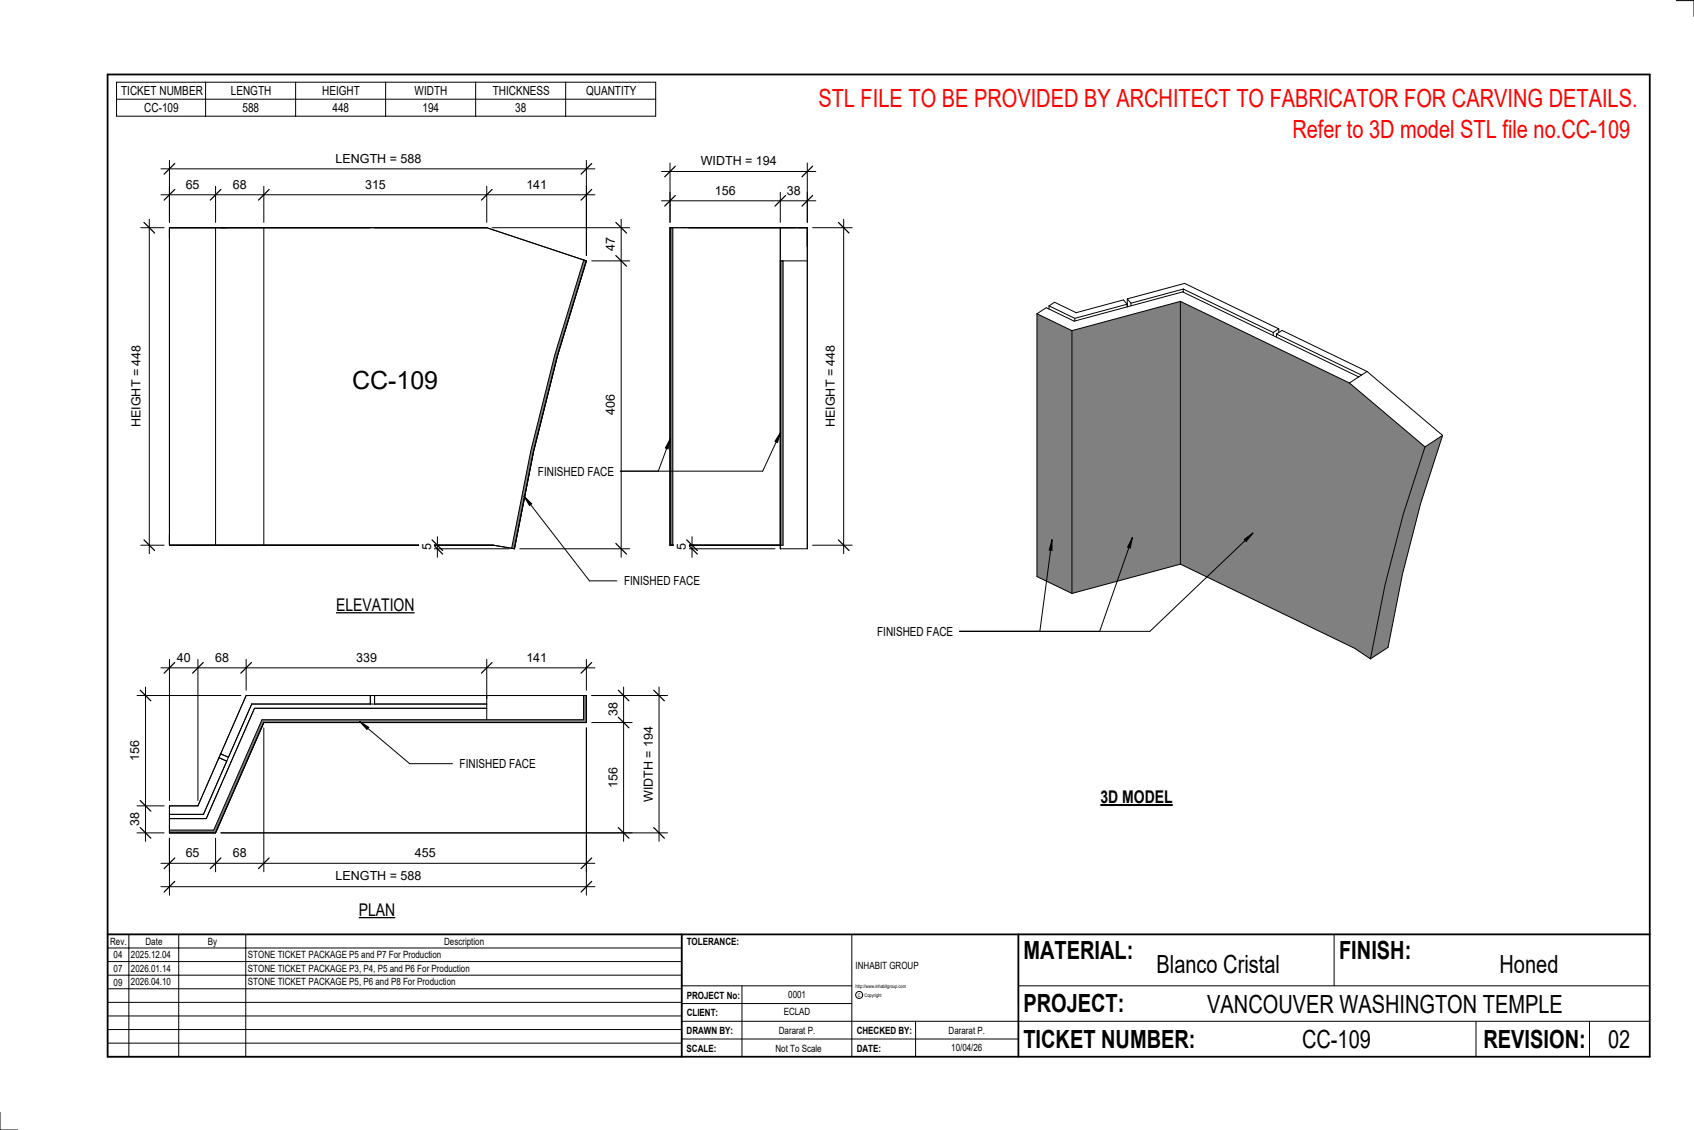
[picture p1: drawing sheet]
<svg xmlns="http://www.w3.org/2000/svg" width="914mm" height="610mm" viewBox="0 0 914 610" stroke-linecap="round" stroke-linejoin="round" font-family="sans-serif">
<g fill="#7c7c7c">
<path d="M362 123h1v171h-1z"/>
<path d="M421 141h2v153h-2z"/>
</g>
<path d="M363 123v171M421 123v173M423 141v153h-61v-171h74v173M421 296v-155h15v155M421 296h15" fill="none" stroke="#000" stroke-width=".54"/>
<path d="M315 140l2 1-16 51-13 52-10 52h-2l10-53 13-52z" fill="#7c7c7c"/>
<path d="M91 123h172l54 18-16 51-13 52-10 52-12-2h-175zM116 123v171M142 123v171M315 140l-16 51-13 52-10 53" fill="none" stroke="#000" stroke-width=".54"/>
<path d="M141 388h174v-13h2v15h-175l-26 59h-25v-1h24z" fill="#7c7c7c"/>
<path d="M200 375v5M202 375v5M263 380h-127l-26 59h-19M263 375v13M278 375h39M315 375v13h-174l-26 60h-24M317 375h-184l-26 60h-16v14h25l26-59h175M317 375v15M263 382h-126l-26 60h-20M278 390h39M118 409l4 2M119 407l4 2" fill="none" stroke="#000" stroke-width=".54"/>
<g fill="#808080">
<path d="M579 178l58-15v141l-58 16z"/>
<path d="M560 169l19 9v142l-19-9z"/>
<path d="M637 163l91 44 41 34-12 37-9 38-8 39-9-5-94-46z"/>
<path d="M769 241l10-6-12 36-10 39-8 39-9 6 8-39 9-38z"/>
</g>
<g fill="none" stroke="#000" stroke-width=".54">
<path d="M357 108h83M362 104v16M421 104v16M436 104v16M639 156l48 23M639 156l-29 8M639 156v2M560 169l5-3 15 7 58-16 95 46M560 169l19 9M560 169v142l19 9M566 165l3-2 12 6 25-7 2 2-28 8M566 165l14 7"/>
<path d="M566 165v2M579 178v142M580 172v1M608 161l31-8 51 24M608 161l2 3M608 161v5M610 164v1M637 163l-58 15M637 163l91 44M637 163v141M687 179v2M690 177l-3 2"/>
<path d="M690 177v2M689 180l3-2 46 22M689 180l46 22M689 180v2M728 207l41 34M738 200l-10 7M738 200l41 35M779 235l-12 36-10 39-8 39-9 6M779 235l-10 6M769 241l-12 37-9 38-8 39M637 304l-58 16M637 304l94 46 9 5"/>
</g>
<path d="M365 105l-6 6M424 105l-6 6M439 105l-6 6" fill="none" stroke="#000" stroke-width=".67"/>
<g fill="#fff">
<path d="M386 99h11v8h-11z"/>
<path d="M425 99h7v8h-7z"/>
</g>
<path d="M357 93h83M362 88v32M436 88v32" fill="none" stroke="#000" stroke-width=".54"/>
<path d="M365 90l-6 5M439 90l-6 5" fill="none" stroke="#000" stroke-width=".67"/>
<path d="M378 83h41v8h-41z" fill="#fff"/>
<path d="M455 118v181M439 123h21M439 294h21" fill="none" stroke="#000" stroke-width=".54"/>
<path d="M453 120l5 6M453 291l5 6" fill="none" stroke="#000" stroke-width=".67"/>
<path d="M445 186h7v44h-7z" fill="#fff"/>
<path d="M369 296h49M369 294h6M374 290v11" fill="none" stroke="#000" stroke-width=".54"/>
<path d="M371 293l5 6M371 291l5 6" fill="none" stroke="#000" stroke-width=".67"/>
<path d="M364 293h8v4h-8z" fill="#fff"/>
<path d="M87 105h234M91 100v20M116 100v20M142 100v20M263 100v20M317 100v38" fill="none" stroke="#000" stroke-width=".54"/>
<path d="M94 102l-5 6M119 102l-6 6M145 102l-5 6M266 102l-6 6M319 102l-5 6" fill="none" stroke="#000" stroke-width=".67"/>
<g fill="#fff">
<path d="M100 96h8v7h-8z"/>
<path d="M126 96h7v7h-7z"/>
<path d="M197 96h11v7h-11z"/>
<path d="M284 96h11v7h-11z"/>
</g>
<path d="M87 91h234M91 86v34M317 86v52" fill="none" stroke="#000" stroke-width=".54"/>
<path d="M94 88l-5 6M319 88l-5 6" fill="none" stroke="#000" stroke-width=".67"/>
<path d="M181 82h46v7h-46z" fill="#fff"/>
<path d="M81 118v181M76 123h13M76 294h13" fill="none" stroke="#000" stroke-width=".54"/>
<path d="M78 120l5 6M78 291l5 6" fill="none" stroke="#000" stroke-width=".67"/>
<path d="M70 186h7v44h-7z" fill="#fff"/>
<path d="M232 296h43M232 294h5M236 290v11" fill="none" stroke="#000" stroke-width=".54"/>
<path d="M233 293l6 6M233 291l6 6" fill="none" stroke="#000" stroke-width=".67"/>
<path d="M227 293h7v4h-7z" fill="#fff"/>
<path d="M335 118v183M266 123h74M319 141h21M281 296h59" fill="none" stroke="#000" stroke-width=".54"/>
<path d="M332 120l6 6M332 138l6 6M332 293l6 6" fill="none" stroke="#000" stroke-width=".67"/>
<g fill="#fff">
<path d="M326 128h7v7h-7z"/>
<path d="M326 213h7v11h-7z"/>
<path d="M190 198h47v15h-47z"/>
</g>
<path d="M91 356v76M107 356v76M133 356v16M263 356v21M317 356v16M87 360h234" fill="none" stroke="#000" stroke-width=".54"/>
<path d="M94 357l-5 6M110 357l-6 6M136 357l-6 6M266 357l-6 6M319 357l-5 6" fill="none" stroke="#000" stroke-width=".67"/>
<g fill="#fff">
<path d="M95 351h8v7h-8z"/>
<path d="M116 351h8v7h-8z"/>
<path d="M192 351h11v7h-11z"/>
<path d="M284 351h11v7h-11z"/>
</g>
<path d="M319 375h22M337 371v83M319 390h22M119 449h222" fill="none" stroke="#000" stroke-width=".54"/>
<path d="M334 372l5 6M334 387l5 6M334 446l5 6" fill="none" stroke="#000" stroke-width=".67"/>
<g fill="#fff">
<path d="M327 414h8v11h-8z"/>
<path d="M327 379h8v7h-8z"/>
</g>
<path d="M319 375h41M356 371v83M119 449h241" fill="none" stroke="#000" stroke-width=".54"/>
<path d="M353 372l6 6M353 446l6 6" fill="none" stroke="#000" stroke-width=".67"/>
<path d="M346 392h8v41h-8z" fill="#fff"/>
<path d="M74 375h56M79 371v83M74 435h15M74 449h15" fill="none" stroke="#000" stroke-width=".54"/>
<path d="M76 372l5 6M76 432l5 6M76 446l5 6" fill="none" stroke="#000" stroke-width=".67"/>
<g fill="#fff">
<path d="M69 438h8v8h-8z"/>
<path d="M69 399h8v11h-8z"/>
</g>
<path d="M142 393v77M317 393v77M91 452v18M116 452v18M87 466h234" fill="none" stroke="#000" stroke-width=".54"/>
<path d="M94 463l-5 6M119 463l-6 6M145 463l-5 6M319 463l-5 6" fill="none" stroke="#000" stroke-width=".67"/>
<g fill="#fff">
<path d="M100 456h8v8h-8z"/>
<path d="M126 456h7v8h-7z"/>
<path d="M224 456h11v8h-11z"/>
</g>
<path d="M317 393v90M91 452v31M87 478h234" fill="none" stroke="#000" stroke-width=".54"/>
<path d="M94 475l-5 6M319 475l-5 6" fill="none" stroke="#000" stroke-width=".67"/>
<path d="M181 469h46v8h-46z" fill="#fff"/>
<g fill="none" stroke="#000" stroke-width=".54">
<path d="M905 0h9v9M460 504v66M720 504v28M891 504h-341v37M368 532h92M401 532v38M550 532h341M368 551h523M368 541h92M494 551v19M797 551v19M858 551v19"/>
<path d="M368 561h182M0 600v10h10"/>
<circle cx="464" cy="537" r="1.9"/>
</g>
<path d="M58 40h833v530h-833zM58 504h833M368 504v66M550 504v66" fill="none" stroke="#000" stroke-width=".96"/>
<g fill="#fff">
<path d="M652 534h192v15h-192z"/>
<path d="M513 562h17v6h-17z"/>
<path d="M425 533h10v6h-10z"/>
<path d="M423 543h15v6h-15z"/>
<path d="M420 553h20v6h-20z"/>
<path d="M624 513h68v15h-68z"/>
<path d="M809 513h33v15h-33z"/>
<path d="M512 553h20v6h-20z"/>
<path d="M703 553h37v15h-37z"/>
<path d="M442 45h443v16h-443z"/>
<path d="M868 553h12v15h-12z"/>
<path d="M61 512h5v6h-5z"/>
<path d="M61 520h5v6h-5z"/>
<path d="M61 527h5v6h-5z"/>
</g>
<path d="M58 504h310v66h-310zM58 519h310M58 511h310M70 504v66M96 504v66M133 504v66M58 533h310M58 526h310M58 555h310M58 548h310M58 541h310M58 563h310" fill="none" stroke="#000" stroke-width=".54"/>
<path d="M181 321h43v11h-43z" fill="#fff"/>
<path d="M181 331h43" fill="none" stroke="#000" stroke-width=".69" stroke-linecap="butt"/>
<path d="M194 486h19v10h-19z" fill="#fff"/>
<path d="M194 495h19" fill="none" stroke="#000" stroke-width=".69" stroke-linecap="butt"/>
<path d="M594 424h39v12h-39z" fill="#fff"/>
<path d="M594 434h39" fill="none" stroke="#000" stroke-width="1.1" stroke-linecap="butt"/>
<path d="M698 62h184v15h-184z" fill="#fff"/>
<path d="M63 44h291v19h-291zM63 54h291M111 44v19M160 44v19M208 44v19M257 44v19M305 44v19M283 268l4 4-1 1zM283 268l35 45h15" fill="none" stroke="#000" stroke-width=".54"/>
<path d="M283 268l4 4-1 1z" fill="#000"/>
<path d="M337 310h40v7h-40z" fill="#fff"/>
<path d="M362 237l-1 5h-2zM421 233l-1 6-2-1z" fill="#000"/>
<path d="M362 237l-1 5h-2zM362 237l-7 17M421 233l-1 6-2-1zM421 233l-9 21h-77" fill="none" stroke="#000" stroke-width=".54"/>
<path d="M290 250h41v8h-41z" fill="#fff"/>
<path d="M194 389l5 3-1 2z" fill="#000"/>
<path d="M194 389l5 3-1 2zM194 389l27 23h23" fill="none" stroke="#000" stroke-width=".54"/>
<path d="M248 408h41v8h-41z" fill="#fff"/>
<path d="M568 291v6h-2zM568 291l-7 50M611 290l-1 6-1-1zM611 290l-17 51M672 291l4-3-3 4zM676 288l-55 53h-103" fill="none" stroke="#000" stroke-width=".54"/>
<path d="M568 291v6h-2zM611 290l-1 6-1-1zM672 291l4-3-3 4z" fill="#000"/>
<path d="M473 337h41v8h-41z" fill="#fff"/>
<g font-size="13.5" fill="#f00">
<text x="442" y="58">STL FILE TO BE PROVIDED BY ARCHITECT TO FABRICATOR FOR CARVING DETAILS.</text>
<text x="698" y="75">Refer to 3D model STL file no.CC-109</text>
</g>
<g font-size="13.5">
<text x="190" y="210">CC-109</text>
<text x="552" y="517">MATERIAL:</text>
<text x="723" y="517">FINISH:</text>
<text x="624" y="525">Blanco Cristal</text>
<text x="809" y="525">Honed</text>
<text x="552" y="546">PROJECT:</text>
<text x="652" y="546">VANCOUVER WASHINGTON TEMPLE</text>
<text x="552" y="565">TICKET NUMBER:</text>
<text x="703" y="565">CC-109</text>
<text x="801" y="565">REVISION:</text>
<text x="868" y="565">02</text>
</g>
<g font-size="9.4">
<text x="181" y="330">ELEVATION</text>
<text x="594" y="433">3D MODEL</text>
<text x="194" y="494">PLAN</text>
</g>
<g font-size="6.7">
<text x="65" y="51">TICKET NUMBER</text>
<text x="125" y="51">LENGTH</text>
<text x="174" y="51">HEIGHT</text>
<text x="224" y="51">WIDTH</text>
<text x="266" y="51">THICKNESS</text>
<text x="316" y="51">QUANTITY</text>
<text x="78" y="60">CC-109</text>
<text x="131" y="60">588</text>
<text x="179" y="60">448</text>
<text x="228" y="60">194</text>
<text x="278" y="60">38</text>
<text x="181" y="88">LENGTH = 588</text>
<text x="378" y="89">WIDTH = 194</text>
<text x="100" y="102">65</text>
<text x="126" y="102">68</text>
<text x="197" y="102">315</text>
<text x="284" y="102">141</text>
<text x="386" y="105">156</text>
<text x="425" y="105">38</text>
<text x="332" y="135" transform="rotate(-90 332 135)">47</text>
<text x="332" y="224" transform="rotate(-90 332 224)">406</text>
<text x="76" y="230" transform="rotate(-90 76 230)">HEIGHT = 448</text>
<text x="451" y="230" transform="rotate(-90 451 230)">HEIGHT = 448</text>
<text x="290" y="257">FINISHED FACE</text>
<text x="233" y="297" transform="rotate(-90 233 297)">5</text>
<text x="370" y="297" transform="rotate(-90 370 297)">5</text>
<text x="337" y="316">FINISHED FACE</text>
<text x="473" y="343">FINISHED FACE</text>
<text x="95" y="357">40</text>
<text x="116" y="357">68</text>
<text x="192" y="357">339</text>
<text x="284" y="357">141</text>
<text x="333" y="386" transform="rotate(-90 333 386)">38</text>
<text x="75" y="410" transform="rotate(-90 75 410)">156</text>
<text x="248" y="414">FINISHED FACE</text>
<text x="333" y="425" transform="rotate(-90 333 425)">156</text>
<text x="352" y="433" transform="rotate(-90 352 433)">WIDTH = 194</text>
<text x="75" y="446" transform="rotate(-90 75 446)">38</text>
<text x="100" y="462">65</text>
<text x="126" y="462">68</text>
<text x="224" y="462">455</text>
<text x="181" y="475">LENGTH = 588</text>
</g>
<g font-size="5.4">
<text x="59" y="510">Rev.</text>
<text x="79" y="510">Date</text>
<text x="112" y="510">By</text>
<text x="240" y="510">Description</text>
<text x="371" y="510">TOLERANCE:</text>
<text x="61" y="517">04</text>
<text x="71" y="517">2025.12.04</text>
<text x="134" y="517">STONE TICKET PACKAGE P5 and P7 For Production</text>
<text x="61" y="525">07</text>
<text x="71" y="524">2026.01.14</text>
<text x="134" y="524">STONE TICKET PACKAGE P3, P4, P5 and P6 For Production</text>
<text x="462" y="523">INHABIT GROUP</text>
<text x="61" y="532">09</text>
<text x="71" y="532">2026.04.10</text>
<text x="134" y="532">STONE TICKET PACKAGE P5, P6 and P8 For Production</text>
<text x="371" y="539">PROJECT No:</text>
<text x="425" y="538">0001</text>
<text x="371" y="548">CLIENT:</text>
<text x="423" y="548">ECLAD</text>
<text x="371" y="558">DRAWN BY:</text>
<text x="420" y="558">Dararat P.</text>
<text x="462" y="558">CHECKED BY:</text>
<text x="512" y="558">Dararat P.</text>
<text x="371" y="567">SCALE:</text>
<text x="419" y="567">Not To Scale</text>
<text x="462" y="567">DATE:</text>
<text x="513" y="567">10/04/26</text>
</g>
<g font-size="2.7">
<text x="462" y="533">http://www.inhabitgroup.com</text>
<text x="463" y="538">C</text>
<text x="467" y="538">Copyright</text>
</g>
</svg>
